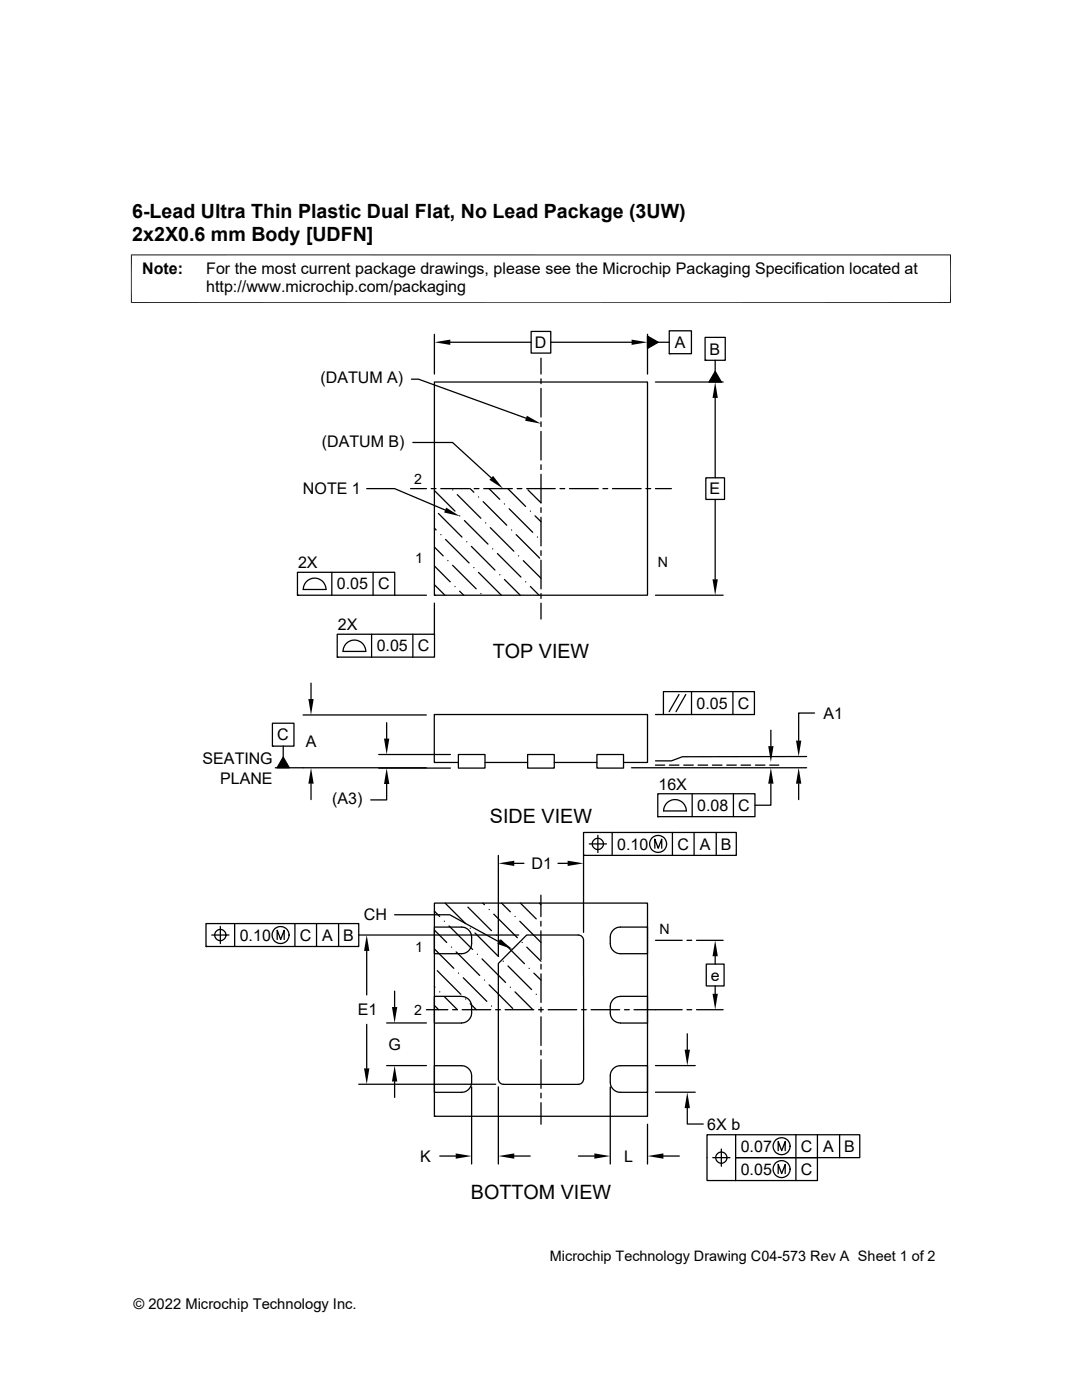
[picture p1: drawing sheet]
<svg xmlns="http://www.w3.org/2000/svg" width="216mm" height="279mm" viewBox="0 0 216 279" stroke-linecap="round" stroke-linejoin="round" font-family="sans-serif">
<g fill="none" stroke="#000" stroke-width=".25">
<path d="M82.1 75.7h1.4l21.5 7.8M86.7 76.2h42.5v42.6h-42.5zM86.7 66.7v8M89.9 68.3h16.1M106 66.1h3.9v4.4h-3.9zM107.9 71.5v3.2M107.9 75.6v1M107.9 77.5v5.7M109.9 68.3h16.1M129.2 67.1l2.1 1.2-2.1 1.2zM129.2 66.7v8M130.8 76.2h13.5"/>
<path d="M131.3 68.3h2.2M133.5 66h4.5v4.6h-4.5zM133.5 70.6h.1M140.7 67.3h4v4.6h-4zM140.7 71.9h.1M142.7 74.1l1.2 2.1h-2.4zM142.7 71.9v2.2M142.7 79.4v16M73.2 97.5h5.5l10.1 4.3M81.9 97.5h3.2M82.4 88.3h7.9l7.7 7.1M86 97.5h1"/>
<path d="M86.7 97.9l4.1 4.1M87.9 97.5h5.8M90.3 97.8h.1M91.2 98.7l4.7 4.7M93.8 97.5l.8 .7M94.6 97.5h1M95.5 99.2h.1M96.5 97.5h5.7M97.6 97.5l2.1 2.2M101.3 97.5l3.6 3.6M103.2 97.5h.9M105.1 97.5h5.7"/>
<path d="M107.9 94.7v5.7l-2.6-2.6M107.9 84.2v.9M107.9 86.1v5.7M107.9 92.8v.9M111.7 97.5h1M113.6 97.5h5.8M120.3 97.5h1M122.2 97.5h5.7M128.9 97.5h.9M130.8 97.5h3.2M140.8 95.4h3.8v4.3h-3.8zM142.7 99.7v15.9"/>
<path d="M59.4 114.2h19.4v4.6h-19.4zM59.4 118.8h.1M61.3 115.9a2.27 2.27 0 0 1 2.4-.3 2.27 2.27 0 0 1 1.3 2h-4.5l.2-.9zM66.2 114.2v4.6M74.4 114.2v4.6M78.7 118.8h6.4M86.7 118.8h.1M86.7 105.4l.3 .4M86.7 109.2l1.7 1.7M86.7 116.7l2.1 2.1M86.7 112.9l3.1 3.2M87.5 102.5l4.7 4.7"/>
<path d="M88 106.7h.1M88.9 107.7l4.7 4.7M89.4 111.9h.1M90.3 112.8l4.7 4.7M90.8 117.1h.1M91.7 103h.1M91.7 118l.8 .8M92.7 103.9l4.7 4.7M93.1 108.1h.1M94.1 109.1l4.7 4.7M94.6 113.3h.1M95.5 114.2l4.5 4.6"/>
<path d="M95.9 118.5h.1M96.4 100.1l4.7 4.7M96.9 104.4h.1M97.8 105.3l4.7 4.7M98.3 109.5h.1M99.3 110.5l4.6 4.7M99.7 114.7h.1M100.6 100.6h.1M100.6 115.6l3.2 3.2M101.6 101.5l4.7 4.7M102.1 105.8h.1M103 106.7l4.7 4.7"/>
<path d="M103.5 110.9h.1M104.4 111.9l3.5 3.5M104.9 116.1h.1M105.8 102h.1M105.8 117.1l1.8 1.7M106.8 103l1.1 1.1M107.2 107.2h.1M107.9 101.3v1M107.9 103.2v5.7M107.9 109.9v.9M107.9 111.8v5.7M107.9 118.5v.9"/>
<path d="M130.8 118.8h13.5M62.1 136.3v3.2M67.3 126.6h19.4v4.5h-19.4zM67.3 131.1h.1M69.2 128.3a2.27 2.27 0 0 1 2.5-.3 2.27 2.27 0 0 1 1.3 2h-4.5l.2-.9zM74.1 126.6v4.5M82.4 126.6v4.5M86.7 120.4v6.2M107.9 120.4v3.1M132.4 138h18.1v4.6h-18.1zM135.5 138.6l-2 3.4M136.8 138.6l-1.9 3.4"/>
<path d="M138 138v4.6M146.2 138v4.6M54.4 144.3h4.3v4.6h-4.3zM54.4 148.9h.1M56.5 148.9v2.2M56.5 151.1l1.2 2.1h-2.4zM60.5 142.7h24.6M62.1 156.4v3.2M75.6 150.6h14.3M75.6 153.3h14.3M77.2 156.5v3.1h-3.2M77.2 144.2v3.2"/>
<path d="M85.1 153.2h-30.2M91.5 150.6h5.3v2.7h-5.3zM91.5 152.2h-4.8v-9.6h42.5v9.6h-4.8M96.8 152.2h8.5M105.3 150.6h5.3v2.7h-5.3zM110.6 152.2h8.5M119.1 150.6h5.3v2.7h-5.3zM126 153.2h35M130.8 152.7h1.8M130.8 142.6h1.6M131.3 158.4h19.3v4.6h-19.3zM133.6 152.7h1.9"/>
<path d="M136.4 152.7h1.9M138.1 158.4v4.6M139.3 152.7h1.9M142.2 152.7h1.9M145 152.7h1.9M146.3 158.4v4.6M147.9 152.7h1.9M150.7 152.7h1.9M153.6 152.7h1.8M153.8 156.4v4.3h-3.2M153.8 145.7v3.2M159.4 156.4v3.2"/>
<path d="M161 151h-24.8l-2.2 .8h-3.2M162.5 142.3h-3.1v5.5M99.4 170.7v20M102.6 172.3h1.9M107.9 178.6v4.3M111.3 172.3h2M116.4 166.1h30.5v4.6h-30.5zM116.4 170.7h.1M116.4 170.7v15.4M117.6 168.4h3.4M119.3 166.7v3.4M122.2 166.1v4.6"/>
<path d="M130.7 169.3v-1.8l.6 1.8 .7-1.8v1.8M131.3 163h.1M132.4 161.8h4.6M132.4 161.8a2.26 2.26 0 0 1 2.3-2.2 2.26 2.26 0 0 1 2.2 2.2M134.2 166.1v4.6M138.5 166.1v4.6M142.9 166.1v4.6M41.1 184.3h30.5v4.6h-30.5zM41.1 188.9h.1M42.2 186.6h3.5M44 184.9v3.4M46.8 184.3v4.6"/>
<path d="M55.3 187.5v-1.8l.7 1.8 .7-1.8v1.8M58.8 184.3v4.6M63.2 184.3v4.6M67.6 184.3v4.6M71.6 186.6h31.9M73.2 189.8v8.8M78.7 197.8v3.2M78.7 182.6h11l9.8 5.3M86.7 181.8l1 1.1M86.7 185h5.4a2.02 2.02 0 0 1 2 2v1.3a2.02 2.02 0 0 1-2 2h-5.4zM86.7 198.8l5.4 .1a2.02 2.02 0 0 1 2 2v1.2a2.02 2.02 0 0 1-2 2.1h-5.4zM86.7 185.6l2.4 2.5"/>
<path d="M86.7 196.9l.1 .1M86.7 180.2h42.5v42.6h-42.5zM86.7 189.4l3.9 3.9M87.2 193.7l4.7 4.7M87.7 198h.1M88.7 183.9h.1M88.7 198.9l2.6 2.6h-1M88.8 180.2l4.1 4.1M89.6 184.8l4.7 4.7M90.1 189h.1M91 190l4.7 4.7M91.5 194.2h.1"/>
<path d="M92.4 195.1l4.7 4.7M92.9 199.4h.1M93.4 181l4.7 4.7M93.8 185.3h.1M94.8 186.2l4.7 4.7M95.2 190.4h.1M96.2 191.4l4.7 4.7M96.3 180.2l.4 .4M96.7 195.6h.1M97.6 181.5h.1M97.6 196.6l4.7 4.7M98.5 182.4l4.7 4.7"/>
<path d="M99 186.7h.1M99.9 187.6l4.7 4.7M100.1 180.2l1.7 1.8M100.4 191.8h.1M101.4 192.8l4.7 4.7M101.8 197h.1M102.8 182.9h.1M102.8 198l3.5 3.5M103.7 183.9l4.3 4.2M103.8 180.2l3.2 3.2M104.2 188.1h.1M105.1 189l2.9 2.8"/>
<path d="M105.6 193.3h.1M106.5 194.2l1.5 1.4M107 198.4h.1M107.6 180.2l.3 .4M107.9 185.8v5.7M107.9 183.9v.9M107.9 192.4v1M107.9 194.4v5.7M122.4 185.6l.6-.4 .5-.2h5.7v5.3h-5.4a2.02 2.02 0 0 1-2-2v-1.8zM122.4 199.5l.6-.5 .8-.2h5.4v5.4h-5.4a2.02 2.02 0 0 1-2-2.1v-1.8zM130.8 187.7h5.3M137.1 187.7h.9"/>
<path d="M139 187.7h5.3M140.9 192.4h3.6v4.4h-3.6zM142.7 190.8v1.6M142.7 196.8v1.5M71.6 216.4h27.3M73.2 204.4v8.8M77.2 204.2h7.9M77.2 212.7h7.9M78.7 215.8v3.2M85.1 201.5h4.3M86.7 212.7h5.4a2.02 2.02 0 0 1 2 2v1.3a2.02 2.02 0 0 1-2 2h-5.4zM86.7 200.7l.8 .8"/>
<path d="M92.2 201.5h5.7M93.8 200.3l1.2 1.2M94.1 216.9v15.4M98.1 200.8h.1M98.9 201.5h.9M99.4 216.9v15.4M100.8 201.5h5.7M107.5 201.5h.9M107.9 201v1M107.9 202.9v5.7M107.9 209.6v.9M107.9 211.5v5.7"/>
<path d="M107.9 218.2v.9M109.4 201.5h5.7M116 201.5h1M116.5 215.3l-.1-28-.4-.5-.6-.2h-10.3l-5.7 5.7 .1 23.5 .4 .4 .6 .2h14.9l.6-.2 .3-.3 .1-.6M117.9 201.5h5.8M121.8 216.9v15.4M122.4 213.3l.6-.5 .5-.1h5.7v5.3h-5.4a2.02 2.02 0 0 1-2-2v-1.8zM124.6 201.5h1M130.8 212.7h7.9M130.8 218h7.9M136.1 201.5h-9.6M137.1 201.5h.9"/>
<path d="M137.1 206.3v3.2M139 201.5h5.3M86.7 222.8h.1M87.8 230.7h3.1M102.6 230.7h3.2M107.9 220.1v4.3M115.4 230.7h3.2M129.2 224.4v7.9M132.4 230.7h3.2M137.1 221.1v3.2h3.2M142.2 231h3.4M143.9 229.3v3.4"/>
<path d="M146.8 226.5v4.5h16.3v4.6h-22v-9.1h30.5v4.5h-24.8v4.6M155.3 229.6v-1.8l.7 1.8 .7-1.8v1.8M155.3 234.2v-1.8l.7 1.8 .7-1.8v1.8M158.8 226.5v9.1M163.1 226.5v4.5M167.5 226.5v4.5"/>
<circle cx="119.3" cy="168.4" r="1.12"/>
<circle cx="131.3" cy="168.4" r="1.69"/>
<circle cx="44" cy="186.6" r="1.12"/>
<circle cx="56" cy="186.6" r="1.69"/>
<circle cx="143.9" cy="231" r="1.12"/>
<circle cx="156" cy="233.3" r="1.69"/>
<circle cx="156" cy="228.8" r="1.69"/>
</g>
<g fill="#000">
<path d="M86.7 68.3l3.2-.5v1zM126 67.8l3.2 .5-3.2 .5zM129.2 67.1l2.1 1.2-2.1 1.2zM142.7 76.2l.5 3.2h-1zM142.7 74.1l1.2 2.1h-2.4zM98.4 95l2 2.5-2.7-1.7zM105.1 83l2.8 1.6-3.1-.6zM89 101.3l2.8 1.7-3.2-.7zM142.2 115.6h1l-.5 3.2zM61.5 139.5h1.1l-.5 3.2zM56.5 151.1l1.2 2.1h-2.4zM62.1 153.2l.5 3.2h-1.1z"/>
<path d="M76.6 147.4h1.1l-.5 3.2zM77.2 153.3l.5 3.2h-1.1zM153.8 153.2l.5 3.2h-1zM153.3 148.9h1l-.5 3.2zM159.4 153.2l.5 3.2h-1.1zM158.8 147.8h1.1l-.5 3.2zM99.4 172.3l3.2-.5v1zM113.3 171.8l3.1 .5-3.1 .5zM73.2 186.6l.5 3.2h-1.1zM99.7 187.5l2.6 1.9-3.1-1zM142.2 198.3h1l-.5 3.2zM142.7 187.7l.5 3.1h-1z"/>
<path d="M72.6 213.2h1.1l-.5 3.2zM78.2 201h1.1l-.6 3.2zM78.7 212.7l.6 3.1h-1.1zM136.6 209.5h1.1l-.6 3.2zM90.9 230.2l3.2 .5-3.2 .5zM99.4 230.7l3.2-.5v1zM118.6 230.2l3.2 .5-3.2 .5zM129.2 230.7l3.2-.5v1zM137.1 218l.6 3.1h-1.1z"/>
</g>
<path d="M26.1 50.9h163.7M26.2 50.8v9.7M189.7 50.8v9.7M26.1 60.4h163.7" fill="none" stroke="#000" stroke-width=".2"/>
<g font-size="3.9">
<text x="26.4" y="43.5">6-Lead Ultra Thin Plastic Dual Flat, No Lead Package (3UW)</text>
<text x="26.4" y="48">2x2X0.6 mm Body [UDFN]</text>
<text x="98.3" y="131.3">TOP VIEW</text>
<text x="97.8" y="164.2">SIDE VIEW</text>
<text x="93.9" y="239.3">BOTTOM VIEW</text>
</g>
<g font-size="3.2">
<text x="28.4" y="54.6">Note:</text>
<text x="41.1" y="58.3">http://www.microchip.com/packaging</text>
<text x="41.1" y="54.6">For the most current package drawings, please see the Microchip Packaging Specification located at</text>
<text x="106.7" y="69.4">D</text>
<text x="134.7" y="69.4">A</text>
<text x="141.6" y="70.8">B</text>
<text x="63.9" y="76.5">(DATUM A)</text>
<text x="64.2" y="89.1">(DATUM B)</text>
<text x="60.5" y="98.6">NOTE 1</text>
<text x="141.6" y="98.7">E</text>
<text x="59.5" y="113.4">2X</text>
<text x="67.2" y="117.6">0.05</text>
<text x="75.4" y="117.6">C</text>
<text x="67.4" y="125.8">2X</text>
<text x="75.2" y="130">0.05</text>
<text x="83.4" y="130">C</text>
<text x="139" y="141.4">0.05</text>
<text x="147.2" y="141.5">C</text>
<text x="164.3" y="143.4">A1</text>
<text x="55.3" y="147.8">C</text>
<text x="61" y="149.1">A</text>
<text x="40.4" y="152.6">SEATING</text>
<text x="43.9" y="156.4">PLANE</text>
<text x="66.3" y="160.4">(A3)</text>
<text x="131.4" y="157.6">16X</text>
<text x="139.1" y="161.8">0.08</text>
<text x="147.3" y="161.8">C</text>
<text x="106.1" y="173.4">D1</text>
<text x="123.2" y="169.6">0.10</text>
<text x="135.2" y="169.6">C</text>
<text x="139.6" y="169.6">A</text>
<text x="143.8" y="169.6">B</text>
<text x="72.6" y="183.7">CH</text>
<text x="47.8" y="187.7">0.10</text>
<text x="59.8" y="187.7">C</text>
<text x="64.3" y="187.7">A</text>
<text x="68.5" y="187.7">B</text>
<text x="141.8" y="195.7">e</text>
<text x="71.4" y="202.6">E1</text>
<text x="77.5" y="209.5">G</text>
<text x="141.1" y="225.5">6X b</text>
<text x="83.9" y="231.9">K</text>
<text x="124.5" y="231.9">L</text>
<text x="147.8" y="229.9">0.07</text>
<text x="159.8" y="229.9">C</text>
<text x="164.3" y="229.9">A</text>
<text x="168.4" y="229.9">B</text>
<text x="147.8" y="234.5">0.05</text>
<text x="159.8" y="234.5">C</text>
</g>
<g font-size="2.9">
<text x="109.7" y="251.7">Microchip Technology Drawing C04-573 Rev A Sheet 1 of 2</text>
<text x="26.6" y="261.3">© 2022 Microchip Technology Inc.</text>
</g>
<g font-size="2.8">
<text x="82.6" y="96.7">2</text>
<text x="82.8" y="112.4">1</text>
<text x="131.2" y="113.2">N</text>
<text x="82.8" y="190">1</text>
<text x="131.6" y="186.5">N</text>
<text x="82.6" y="202.6">2</text>
</g>
</svg>
